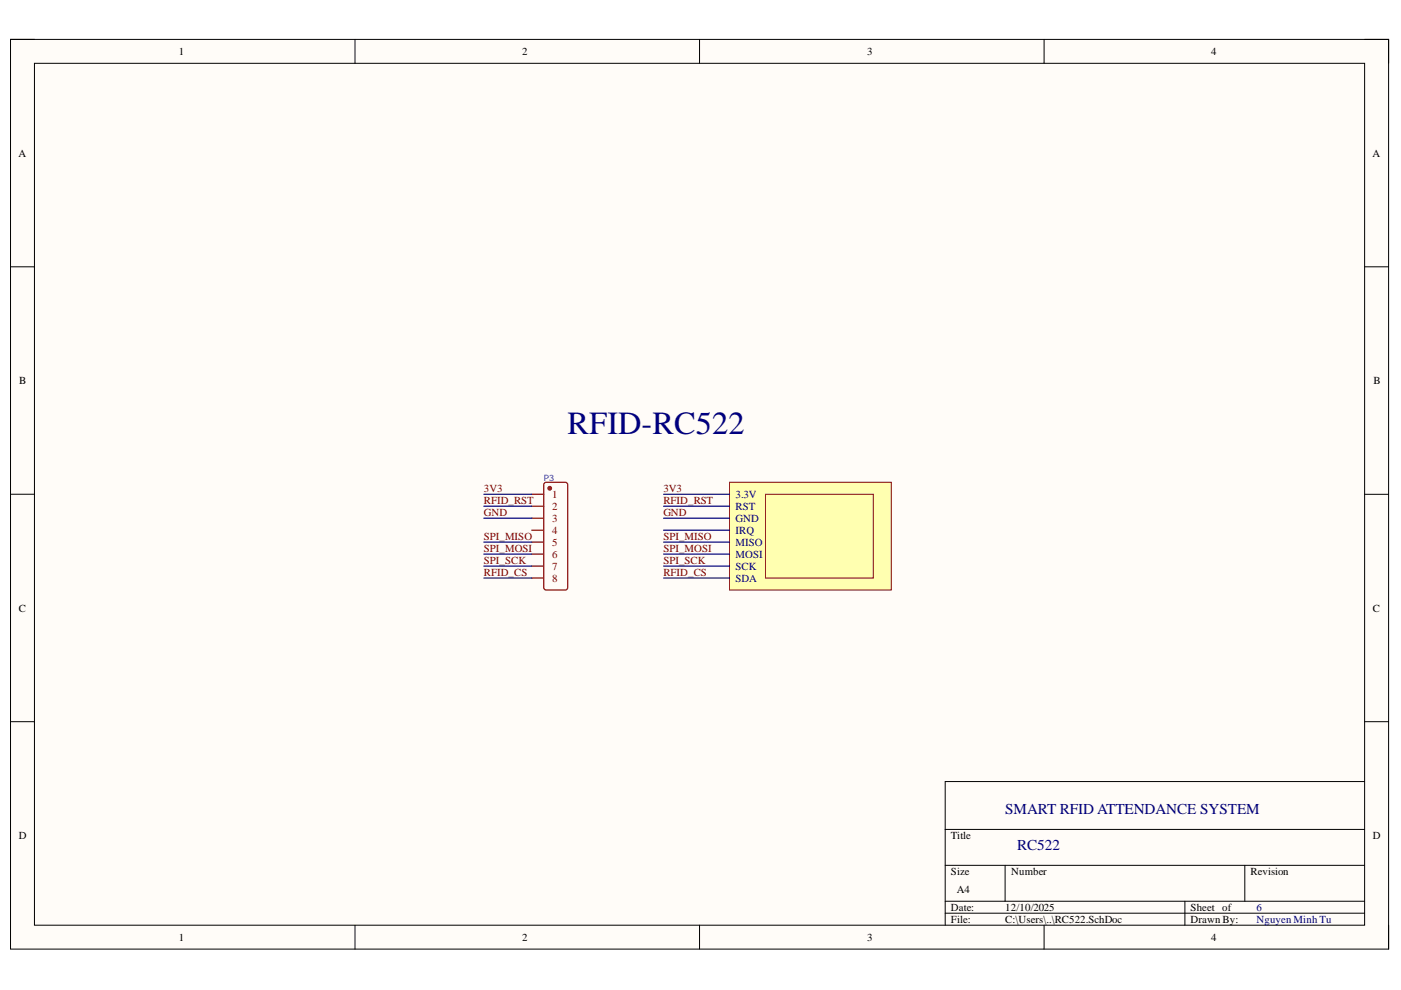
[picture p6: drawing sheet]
<svg xmlns="http://www.w3.org/2000/svg" width="297mm" height="210mm" viewBox="0 0 297 210" stroke-linecap="round" stroke-linejoin="round" font-family="sans-serif">
<path d="M2.2 8.4h292.2v192.8h-292.2z" fill-rule="evenodd" fill="#fffcf8"/>
<path d="M2.2 8.4h292.2v192.8h-292.2z" fill="none" stroke="#000" stroke-width=".21"/>
<path d="M7.3 13.4h282v182.8h-282z" fill-rule="evenodd" fill="#fffcf8"/>
<g fill="none" stroke="#000" stroke-width=".21">
<path d="M2.2 8.3h5.1M7.3 13.4h282v182.8h-282zM75.3 8.3v5.1M148.3 8.3v5.1M221.4 8.4v5M289.3 8.4h5.1v5M2.2 56.6h5.1M289.3 56.6h5.1M2.2 104.8h5.1M289.3 104.8h5.1M2.2 153h5.1M289.3 153h5.1"/>
<path d="M200.4 175.9h88.9M289.3 165.7h-88.9v30.5M75.3 196.2v5M148.3 196.2v5M200.4 183.5h88.9M200.4 191.1h88.9M200.4 193.6h88.9M213.1 183.5v7.6M221.4 196.2v5M251.2 191.1v5.1M263.9 183.5v7.6M294.4 196.2v5"/>
</g>
<path d="M154.7 102.3h34.3v22.8h-34.3z" fill-rule="evenodd" fill="#ffffb0"/>
<path d="M154.7 102.3h34.3v22.8h-34.3z" fill="none" stroke="#800000" stroke-width=".21"/>
<path d="M162.3 104.8h22.9v17.8h-22.9z" fill-rule="evenodd" fill="#ffffb0"/>
<path d="M162.3 104.8h22.9v17.8h-22.9z" fill="none" stroke="#800000" stroke-width=".21"/>
<path d="M115.4 102.5l.4-.2h4.1l.4 .2 .1 .3v21.8l-.1 .2-.4 .3h-4.1l-.4-.3-.1-.2z" fill="none" stroke="#800" stroke-width=".25"/>
<circle cx="116.6" cy="103.5" r=".38" fill="#800"/>
<g fill="none" stroke="#800" stroke-width=".25">
<path d="M112.7 104.8h2.6M112.7 107.3h2.6M112.7 109.9h2.6M112.7 112.4h2.6M112.7 114.9h2.6M112.7 117.5h2.6M112.7 120h2.6M112.7 122.6h2.6"/>
<circle cx="116.6" cy="103.5" r=".38"/>
</g>
<g fill="none" stroke="#000080" stroke-width=".25">
<path d="M102.6 104.8h10.1M102.6 107.3h10.1M102.6 109.9h10.1M102.6 114.9h10.1M102.6 117.5h10.1M140.7 104.8h14M140.7 107.3h14M140.7 109.9h14M140.7 114.9h14M140.7 117.5h14M140.7 112.4h14M102.6 120h10.1"/>
<path d="M102.6 122.6h10.1M140.7 120h14M140.7 122.6h14"/>
</g>
<text font-size="6.8" fill="#000080" x="120.3" y="91.9">RFID-RC522</text>
<g font-size="3.2" fill="#000080">
<text x="213.1" y="172.7">SMART RFID ATTENDANCE SYSTEM</text>
<text x="215.7" y="180.3">RC522</text>
</g>
<g font-size="2.3">
<text x="37.9" y="11.7">1</text>
<text x="110.7" y="11.7">2</text>
<text x="183.9" y="11.7">3</text>
<text x="256.8" y="11.7">4</text>
<text x="3.9" y="33.3">A</text>
<text x="291" y="33.3">A</text>
<text x="4.1" y="81.4">B</text>
<text x="291.2" y="81.4">B</text>
<text x="4" y="129.7">C</text>
<text x="291.1" y="129.7">C</text>
<text x="4" y="177.9">D</text>
<text x="201.6" y="177.9">Title</text>
<text x="291.1" y="177.9">D</text>
<text x="201.6" y="185.5">Size</text>
<text x="214.4" y="185.5">Number</text>
<text x="265.1" y="185.5">Revision</text>
<text x="202.9" y="189.3">A4</text>
<text x="201.6" y="193.1">Date:</text>
<text x="201.6" y="195.7">File:</text>
<text x="213.1" y="193.1">12/10/2025</text>
<text x="213.1" y="195.7">C:\Users\..\RC522.SchDoc</text>
<text x="252.4" y="193.1">Sheet of</text>
<text x="252.4" y="195.7">Drawn By:</text>
<text x="37.9" y="199.5">1</text>
<text x="110.7" y="199.5">2</text>
<text x="183.9" y="199.5">3</text>
<text x="256.8" y="199.5">4</text>
</g>
<g font-size="2.3" fill="#800000">
<text x="102.6" y="104.3">3V3</text>
<text x="102.6" y="106.9">RFID_RST</text>
<text x="140.6" y="104.3">3V3</text>
<text x="140.6" y="106.9">RFID_RST</text>
<text x="102.6" y="109.4">GND</text>
<text x="140.6" y="109.4">GND</text>
<text x="102.6" y="114.5">SPI_MISO</text>
<text x="102.6" y="117">SPI_MOSI</text>
<text x="102.6" y="119.5">SPI_SCK</text>
<text x="140.6" y="114.5">SPI_MISO</text>
<text x="140.6" y="117">SPI_MOSI</text>
<text x="140.6" y="119.5">SPI_SCK</text>
<text x="102.6" y="122.1">RFID_CS</text>
<text x="140.6" y="122.1">RFID_CS</text>
</g>
<g font-size="2.3" fill="#800">
<text x="117" y="105.6">1</text>
<text x="117" y="108.1">2</text>
<text x="117" y="110.7">3</text>
<text x="117" y="113.2">4</text>
<text x="117" y="115.7">5</text>
<text x="117" y="118.3">6</text>
<text x="117" y="120.8">7</text>
<text x="117" y="123.3">8</text>
</g>
<g font-size="2.3" fill="#000080">
<text x="155.9" y="105.6">3.3V</text>
<text x="155.9" y="108.1">RST</text>
<text x="155.9" y="110.7">GND</text>
<text x="155.9" y="113.2">IRQ</text>
<text x="155.9" y="115.7">MISO</text>
<text x="155.9" y="118.3">MOSI</text>
<text x="155.9" y="120.8">SCK</text>
<text x="155.9" y="123.3">SDA</text>
<text x="266.4" y="193.1">6</text>
<text x="266.4" y="195.7">Nguyen Minh Tu</text>
</g>
<text font-size="1.9" fill="#00f" x="115.3" y="101.9">P3</text>
</svg>
